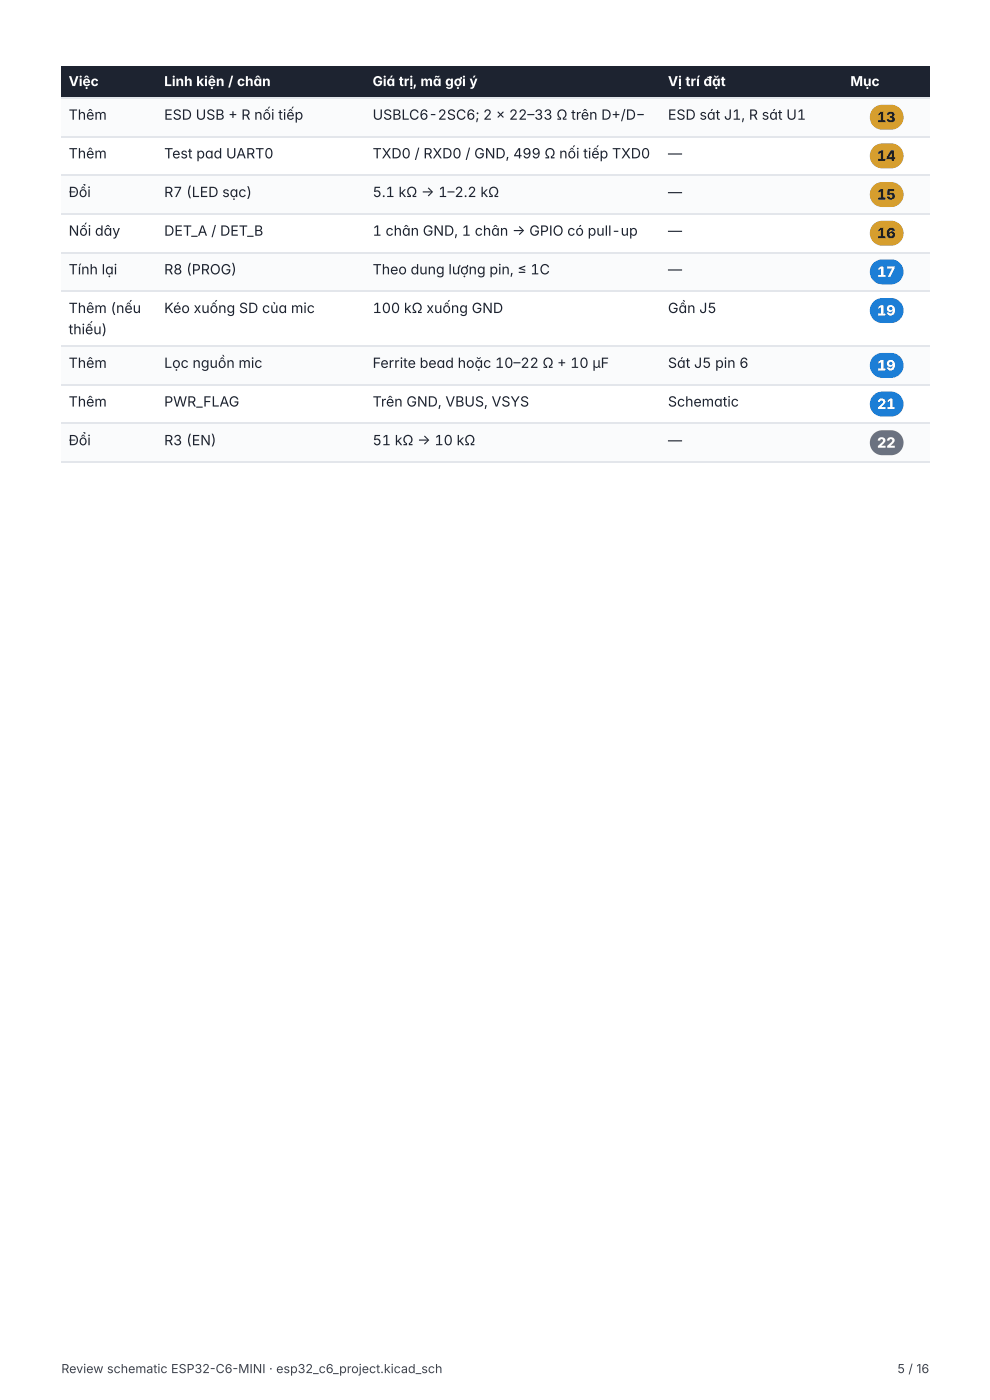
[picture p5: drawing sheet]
<svg xmlns="http://www.w3.org/2000/svg" width="210mm" height="297mm" viewBox="0 0 210 297" stroke-linecap="round" stroke-linejoin="round" font-family="sans-serif">
<g fill="#1d2330">
<path d="M13 14h20.3v6.9h-20.3z"/>
<path d="M33.3 14h44.2v6.9h-44.2z"/>
<path d="M77.5 14h62.5v6.9h-62.5z"/>
<path d="M140 14h38.6v6.9h-38.6z"/>
<path d="M178.6 14h18.4v6.9h-18.4z"/>
</g>
<g fill="#fafbfc">
<path d="M13 20.9h20.3v8.2h-20.3z"/>
<path d="M33.3 20.9h44.2v8.2h-44.2z"/>
<path d="M77.5 20.9h62.5v8.2h-62.5z"/>
<path d="M140 20.9h38.6v8.2h-38.6z"/>
<path d="M178.6 20.9h18.4v8.2h-18.4z"/>
<path d="M13 37.3h20.3v8.2h-20.3z"/>
<path d="M33.3 37.3h44.2v8.2h-44.2z"/>
<path d="M77.5 37.3h62.5v8.2h-62.5z"/>
<path d="M140 37.3h38.6v8.2h-38.6z"/>
<path d="M178.6 37.3h18.4v8.2h-18.4z"/>
<path d="M13 53.7h20.3v8.2h-20.3z"/>
<path d="M33.3 53.7h44.2v8.2h-44.2z"/>
<path d="M77.5 53.7h62.5v8.2h-62.5z"/>
<path d="M140 53.7h38.6v8.2h-38.6z"/>
<path d="M178.6 53.7h18.4v8.2h-18.4z"/>
<path d="M13 73.6h20.3v8.2h-20.3z"/>
<path d="M33.3 73.6h44.2v8.2h-44.2z"/>
<path d="M77.5 73.6h62.5v8.2h-62.5z"/>
<path d="M140 73.6h38.6v8.2h-38.6z"/>
<path d="M178.6 73.6h18.4v8.2h-18.4z"/>
<path d="M13 90h20.3v8.2h-20.3z"/>
<path d="M33.3 90h44.2v8.2h-44.2z"/>
<path d="M77.5 90h62.5v8.2h-62.5z"/>
<path d="M140 90h38.6v8.2h-38.6z"/>
<path d="M178.6 90h18.4v8.2h-18.4z"/>
</g>
<path d="M13 20.8h184M13 29h184M13 37.2h184M13 45.4h184M13 53.6h184M13 61.8h184M13 73.4h184M13 81.6h184M13 89.8h184M13 98h184" fill="none" stroke="#e3e6eb" stroke-width=".26"/>
<g fill="#d69e2e">
<path d="M185.2 23l.5-.4 .8-.3 2.4-.1a2.65 2.65 0 0 1 2.7 2.7 2.65 2.65 0 0 1-2.7 2.6h-1.8a2.65 2.65 0 0 1-2.5-1.6 2.65 2.65 0 0 1 .6-2.9z"/>
<path d="M185.2 31.2l.7-.5 .6-.2 2.4-.1a2.65 2.65 0 0 1 2.7 2.7 2.65 2.65 0 0 1-2.7 2.6h-1.8a2.65 2.65 0 0 1-2.5-1.6 2.65 2.65 0 0 1 .6-2.9z"/>
<path d="M185.2 39.4l.7-.5 .6-.2 2.4-.1a2.65 2.65 0 0 1 2.7 2.7 2.65 2.65 0 0 1-2.7 2.6h-1.8a2.65 2.65 0 0 1-2.5-1.6 2.65 2.65 0 0 1 .6-2.9z"/>
<path d="M185.2 47.6l.5-.4 .8-.3 2.4-.1a2.65 2.65 0 0 1 2.7 2.7 2.65 2.65 0 0 1-2.7 2.6h-1.8a2.65 2.65 0 0 1-2.5-1.6 2.65 2.65 0 0 1 .6-2.9z"/>
</g>
<g fill="#1c7ed6">
<path d="M185.2 55.8l.5-.4 .8-.3 2.4-.1a2.65 2.65 0 0 1 2.7 2.7 2.65 2.65 0 0 1-2.7 2.6h-1.8a2.65 2.65 0 0 1-2.5-1.6 2.65 2.65 0 0 1 .6-2.9z"/>
<path d="M185.2 64l.5-.4 .8-.3 2.4-.1a2.65 2.65 0 0 1 2.7 2.7 2.65 2.65 0 0 1-2.7 2.6h-1.8a2.65 2.65 0 0 1-2.5-1.6 2.65 2.65 0 0 1 .6-2.9z"/>
<path d="M185.2 75.7l.5-.5 .8-.3h2.4a2.65 2.65 0 0 1 2.7 2.6 2.65 2.65 0 0 1-2.7 2.7h-1.8a2.65 2.65 0 0 1-2.5-1.7 2.65 2.65 0 0 1 .6-2.8z"/>
<path d="M185.2 83.9l.5-.5 .8-.3h2.4a2.65 2.65 0 0 1 2.7 2.6 2.65 2.65 0 0 1-2.7 2.7h-1.8a2.65 2.65 0 0 1-2.5-1.7 2.65 2.65 0 0 1 .6-2.8z"/>
</g>
<path d="M185.2 92.1l.5-.5 .8-.3h2.4a2.65 2.65 0 0 1 2.7 2.6 2.65 2.65 0 0 1-2.7 2.7h-1.8a2.65 2.65 0 0 1-2.5-1.7 2.65 2.65 0 0 1 .6-2.8z" fill="#6b7280"/>
<g font-size="3" fill="#1d2330">
<text x="14.6" y="25.4">Thêm</text>
<text x="34.8" y="25.4">ESD USB + R nối tiếp</text>
<text x="79" y="25.4">USBLC6- 2 SC6; 2 × 2</text>
<text x="109.8" y="25.4">2 –33 Ω trên D+ /D−</text>
<text x="141.6" y="25.4">ESD sát J1 , R sát U1</text>
<text x="14.6" y="33.6">Thêm</text>
<text x="34.8" y="33.6">Test pad UART0</text>
<text x="79" y="33.6">TXD0 / RXD0 / GND, 499 Ω nối tiếp TXD0</text>
<text x="141.6" y="33.6">—</text>
<text x="14.6" y="41.8">Đổi</text>
<text x="34.8" y="41.8">R7 ( LED sạc)</text>
<text x="79" y="41.8">5 .1 kΩ → 1 –2 .2 kΩ</text>
<text x="141.6" y="41.8">—</text>
<text x="14.6" y="50">Nối dây</text>
<text x="34.8" y="50">DET_A / DET_B</text>
<text x="79" y="50">1 chân GND, 1 chân → GPIO có pull- up</text>
<text x="141.6" y="50">—</text>
<text x="14.6" y="58.2">Tính lại</text>
<text x="34.8" y="58.2">R8 ( PROG)</text>
<text x="79" y="58.2">Theo dung lượng pin, ≤ 1 C</text>
<text x="141.6" y="58.2">—</text>
<text x="14.6" y="66.4">Thêm ( nếu</text>
<text x="14.6" y="70.9">thiếu)</text>
<text x="34.8" y="66.4">Kéo xuống SD của mic</text>
<text x="79" y="66.4">1</text>
<text x="80.9" y="66.4">00 kΩ xuống GND</text>
<text x="141.6" y="66.4">Gần J5</text>
<text x="14.6" y="78.1">Thêm</text>
<text x="34.8" y="78.1">Lọc nguồn mic</text>
<text x="79" y="78.1">Ferrite bead hoặc 1</text>
<text x="106.9" y="78.1">0–2</text>
<text x="112.3" y="78.1">2 Ω + 1</text>
<text x="122.8" y="78.1">0 µF</text>
<text x="141.6" y="78.1">Sát J5 pin 6</text>
<text x="14.6" y="86.3">Thêm</text>
<text x="34.8" y="86.3">PWR_FLAG</text>
<text x="79" y="86.3">Trên GND, VBUS, VSYS</text>
<text x="141.6" y="86.3">Schematic</text>
<text x="14.6" y="94.5">Đổi</text>
<text x="34.8" y="94.5">R3 ( EN)</text>
<text x="79" y="94.5">5</text>
<text x="80.9" y="94.5">1 kΩ → 1</text>
<text x="94.1" y="94.5">0 kΩ</text>
<text x="141.6" y="94.5">—</text>
</g>
<g font-size="3" fill="#1f1f1f">
<text x="185.9" y="25.9">13</text>
<text x="185.9" y="34.1">14</text>
<text x="185.9" y="42.3">15</text>
<text x="185.9" y="50.5">16</text>
</g>
<g font-size="3" fill="#fff">
<text x="185.9" y="58.7">17</text>
<text x="185.9" y="66.9">19</text>
<text x="185.9" y="78.6">19</text>
<text x="185.9" y="86.8">21</text>
<text x="185.9" y="95">22</text>
</g>
<g font-size="2.9" fill="#fff">
<text x="14.6" y="18.3">Việc</text>
<text x="34.8" y="18.3">Linh kiện / chân</text>
<text x="79" y="18.3">Giá trị, mã gợi ý</text>
<text x="141.6" y="18.3">Vị trí đặt</text>
<text x="180.3" y="18.3">Mục</text>
</g>
<g font-size="2.6" fill="#40444a">
<text x="13" y="291.3">Review schematic ESP32-C6-MINI · esp32_c6_project.kicad_sch</text>
<text x="190.2" y="291.3">5 / 16</text>
</g>
</svg>
